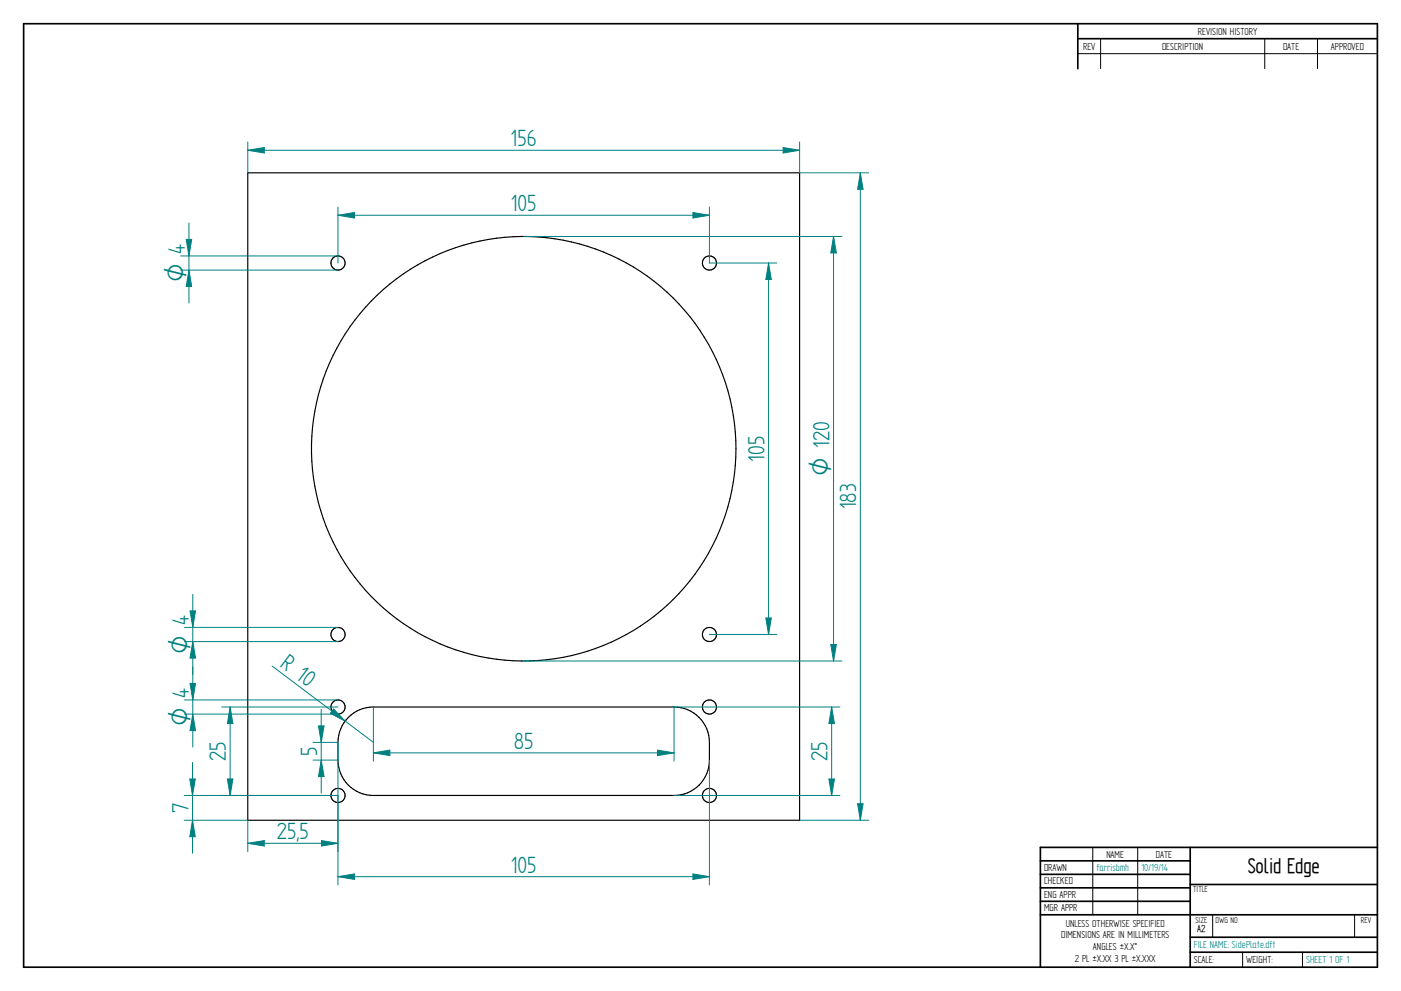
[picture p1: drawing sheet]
<svg xmlns="http://www.w3.org/2000/svg" width="594mm" height="420mm" viewBox="0 0 594 420" stroke-linecap="round" stroke-linejoin="round" font-family="sans-serif">
<g fill="none" stroke="#000" stroke-width=".71">
<path d="M10 10.1h574.1v400h-574.1zM457 10.1v19M457 16.4h127.1M504.7 359.3v50.8M584.1 359.3h-142.9v50.8M441.2 365h63.5M441.2 370.7h63.5M441.2 376.4h63.5M504.7 375h79.4M441.2 382.1h63.5M441.2 387.8h142.9M504.7 397.4h79.4"/>
<path d="M504.7 403.7h79.4"/>
</g>
<path d="M466.7 16.4v12.7M536.3 16.4v12.7M558.7 16.4v12.7M457 22.8h127.1M463.4 359.3v28.5M482.4 359.3v28.5M514.2 387.9v9.5M574.4 387.9v9.5M526.9 403.7v6.4M552.3 403.7v6.4" fill="none" stroke="#000" stroke-width=".42"/>
<g fill="none" stroke="#000" stroke-width=".49">
<path d="M105.1 73.3h234v274.5h-234zM147.7 304.2a14.8 14.8 0 0 1 10.6-4.4h127.5a15 15 0 0 1 15 14.9v7.6a14.9 14.9 0 0 1-15 15h-127.5a15 15 0 0 1-15-15v-7.6a15.2 15.2 0 0 1 4.4-10.5z"/>
<circle cx="143.3" cy="111.5" r="3"/>
<circle cx="300.8" cy="111.5" r="3"/>
<circle cx="222.1" cy="190.3" r="90"/>
<circle cx="143.3" cy="269" r="3"/>
<circle cx="300.8" cy="269" r="3"/>
<circle cx="143.3" cy="299.7" r="3"/>
<circle cx="300.8" cy="299.8" r="3"/>
<circle cx="143.3" cy="337.2" r="3"/>
<circle cx="300.8" cy="337.3" r="3"/>
</g>
<path d="M143.3 91.3l7-1.2v2.3z" fill="none" stroke="#008080" stroke-width=".42"/>
<path d="M143.3 91.3l7-1.2v2.3z" fill="#008080"/>
<path d="M293.8 90.1l7 1.2-7 1.1z" fill="none" stroke="#008080" stroke-width=".42"/>
<path d="M293.8 90.1l7 1.2-7 1.1z" fill="#008080"/>
<path d="M143.3 87.8v23.7M143.3 91.3h157.5M300.8 87.8v23.7M325.9 111.5l1.2 7h-2.4z" fill="none" stroke="#008080" stroke-width=".42"/>
<path d="M325.9 111.5l1.2 7h-2.4z" fill="#008080"/>
<path d="M324.7 262h2.4l-1.2 7z" fill="none" stroke="#008080" stroke-width=".42"/>
<path d="M324.7 262h2.4l-1.2 7z" fill="#008080"/>
<path d="M300.8 111.5h28.6M325.9 111.5v157.5M300.8 269h28.6M352.3 273.3h2.4l-1.2 6.9z" fill="none" stroke="#008080" stroke-width=".42"/>
<path d="M352.3 273.3h2.4l-1.2 6.9z" fill="#008080"/>
<path d="M353.5 100.3l1.2 6.9h-2.4z" fill="none" stroke="#008080" stroke-width=".42"/>
<path d="M353.5 100.3l1.2 6.9h-2.4z" fill="#008080"/>
<path d="M364.8 73.3l1.2 7h-2.3zM222.1 100.3h134.9M353.5 100.3v179.9M222.1 280.2h134.9" fill="none" stroke="#008080" stroke-width=".42"/>
<path d="M364.8 73.3l1.2 7h-2.3z" fill="#008080"/>
<path d="M363.7 340.7h2.3l-1.2 7.1z" fill="none" stroke="#008080" stroke-width=".42"/>
<path d="M363.7 340.7h2.3l-1.2 7.1z" fill="#008080"/>
<path d="M105.1 63.7l7-1.2v2.4zM339.1 73.3h29.2M364.8 73.3v274.5M339.1 347.8h29.2" fill="none" stroke="#008080" stroke-width=".42"/>
<path d="M105.1 63.7l7-1.2v2.4z" fill="#008080"/>
<path d="M332.1 62.5l7 1.2-7 1.2z" fill="none" stroke="#008080" stroke-width=".42"/>
<path d="M332.1 62.5l7 1.2-7 1.2z" fill="#008080"/>
<path d="M105.1 60.2v13.1M105.1 63.7h234M339.1 60.2v13.1M80.6 259h2.3l-1.2 7z" fill="none" stroke="#008080" stroke-width=".42"/>
<path d="M80.6 259h2.3l-1.2 7z" fill="#008080"/>
<path d="M81.7 272l1.2 7h-2.3z" fill="none" stroke="#008080" stroke-width=".42"/>
<path d="M81.7 272l1.2 7h-2.3z" fill="#008080"/>
<path d="M81.7 252v34M78.3 266h65M78.3 272h65M80.6 289.8h2.3l-1.2 7z" fill="none" stroke="#008080" stroke-width=".42"/>
<path d="M80.6 289.8h2.3l-1.2 7z" fill="#008080"/>
<path d="M81.7 302.8l1.2 7h-2.3z" fill="none" stroke="#008080" stroke-width=".42"/>
<path d="M81.7 302.8l1.2 7h-2.3z" fill="#008080"/>
<path d="M79 101.5h2.3l-1.2 7zM78.3 296.8h65M81.7 282.8v34M78.3 302.8h65" fill="none" stroke="#008080" stroke-width=".42"/>
<path d="M79 101.5h2.3l-1.2 7z" fill="#008080"/>
<path d="M80.1 114.5l1.2 7h-2.3z" fill="none" stroke="#008080" stroke-width=".42"/>
<path d="M80.1 114.5l1.2 7h-2.3z" fill="#008080"/>
<path d="M80.1 94.5v34M76.6 108.5h66.7M76.6 114.5h66.7M158.3 319.2l7-1.2v2.4z" fill="none" stroke="#008080" stroke-width=".42"/>
<path d="M158.3 319.2l7-1.2v2.4z" fill="#008080"/>
<path d="M278.8 318l7 1.2-7 1.2z" fill="none" stroke="#008080" stroke-width=".42"/>
<path d="M278.8 318l7 1.2-7 1.2z" fill="#008080"/>
<path d="M158.3 299.8v22.9M285.8 299.8v22.9M352.6 299.8l1.2 7h-2.3zM158.3 319.2h127.5" fill="none" stroke="#008080" stroke-width=".42"/>
<path d="M352.6 299.8l1.2 7h-2.3z" fill="#008080"/>
<path d="M351.5 330.3h2.3l-1.2 7z" fill="none" stroke="#008080" stroke-width=".42"/>
<path d="M351.5 330.3h2.3l-1.2 7z" fill="#008080"/>
<path d="M285.8 299.8h70.4M352.6 299.8v37.5M96.4 330.3h2.4l-1.2 7zM285.8 337.3h70.4" fill="none" stroke="#008080" stroke-width=".42"/>
<path d="M96.4 330.3h2.4l-1.2 7z" fill="#008080"/>
<path d="M97.6 299.8l1.2 7h-2.4z" fill="none" stroke="#008080" stroke-width=".42"/>
<path d="M97.6 299.8l1.2 7h-2.4z" fill="#008080"/>
<path d="M94.1 299.8h49.2M97.6 299.8v37.5M80.5 330.3h2.3l-1.2 7zM94.1 337.3h49.2" fill="none" stroke="#008080" stroke-width=".42"/>
<path d="M80.5 330.3h2.3l-1.2 7z" fill="#008080"/>
<path d="M81.6 347.8l1.2 7h-2.3z" fill="none" stroke="#008080" stroke-width=".42"/>
<path d="M81.6 347.8l1.2 7h-2.3z" fill="#008080"/>
<path d="M78.1 337.3h65.2M81.6 323.3v38.5M78.1 347.8h27M105.1 357.5l7-1.1v2.3z" fill="none" stroke="#008080" stroke-width=".42"/>
<path d="M105.1 357.5l7-1.1v2.3z" fill="#008080"/>
<path d="M136.3 356.4l7 1.1-7 1.2z" fill="none" stroke="#008080" stroke-width=".42"/>
<path d="M136.3 356.4l7 1.1-7 1.2z" fill="#008080"/>
<path d="M141.5 300.6l4.8 5.1-6.2-3.3zM143.3 337.3v23.8M105.1 347.8v13.3M105.1 357.5h38.2" fill="none" stroke="#008080" stroke-width=".42"/>
<path d="M141.5 300.6l4.8 5.1-6.2-3.3z" fill="#008080"/>
<path d="M115.4 282.4l42.9 32.3M143.3 371.7l7-1.2v2.4z" fill="none" stroke="#008080" stroke-width=".42"/>
<path d="M143.3 371.7l7-1.2v2.4z" fill="#008080"/>
<path d="M293.8 370.5l7 1.2-7 1.2z" fill="none" stroke="#008080" stroke-width=".42"/>
<path d="M293.8 370.5l7 1.2-7 1.2z" fill="#008080"/>
<path d="M143.3 314.7v60.5M136.2 322.3l1.2 6.9h-2.3zM300.8 322.3v52.9M143.3 371.7h157.5" fill="none" stroke="#008080" stroke-width=".42"/>
<path d="M136.2 322.3l1.2 6.9h-2.3z" fill="#008080"/>
<path d="M135.1 307.8h2.3l-1.2 6.9z" fill="none" stroke="#008080" stroke-width=".42"/>
<path d="M135.1 307.8h2.3l-1.2 6.9z" fill="#008080"/>
<path d="M132.7 314.7h10.6M136.2 300.7v35.6M132.7 322.3h10.6" fill="none" stroke="#008080" stroke-width=".42"/>
<g font-size="11.3" fill="#008080">
<text x="216.5" y="61.9">156</text>
<text x="216.6" y="89.5">105</text>
<text x="78.4" y="107.6" transform="rotate(-90 78.4 107.6)">4</text>
<text x="324.1" y="195.8" transform="rotate(-90 324.1 195.8)">105</text>
<text x="363.1" y="216" transform="rotate(-90 363.1 216)">183</text>
<text x="80" y="265.1" transform="rotate(-90 80 265.1)">4</text>
<text x="118.4" y="282.5" transform="rotate(37 118.4 282.5)">R 10</text>
<text x="80" y="295.8" transform="rotate(-90 80 295.8)">4</text>
<text x="217.8" y="317.4">85</text>
<text x="95.8" y="322.7" transform="rotate(-90 95.8 322.7)">25</text>
<text x="134.5" y="320.5" transform="rotate(-90 134.5 320.5)">5</text>
<text x="350.9" y="322.7" transform="rotate(-90 350.9 322.7)">25</text>
<text x="79.9" y="344.7" transform="rotate(-90 79.9 344.7)">7</text>
<text x="117.4" y="355.8">25,5</text>
<text x="216.6" y="370">105</text>
</g>
<g font-size="10.8" fill="#008080">
<text x="78.4" y="119.6" transform="rotate(-90 78.4 119.6)">O</text>
<text x="351.7" y="201.9" transform="rotate(-90 351.7 201.9)">O 120</text>
<text x="80" y="277.1" transform="rotate(-90 80 277.1)">O</text>
<text x="80" y="307.8" transform="rotate(-90 80 307.8)">O</text>
</g>
<text font-size="10.1" x="529.1" y="370.2">Solid Edge</text>
<g font-size="4.9">
<text x="507.9" y="14.7">REVISION HISTORY</text>
<text x="459.3" y="21">REV</text>
<text x="492.7" y="21">DESCRIPTION</text>
<text x="544.1" y="21">DATE</text>
<text x="564.4" y="21">APPROVED</text>
<text x="469.1" y="363.6">NAME</text>
<text x="490.1" y="363.6">DATE</text>
<text x="442.7" y="369.3">DRAWN</text>
<text x="442.7" y="375">CHECKED</text>
<text x="442.7" y="380.7">ENG APPR</text>
<text x="442.7" y="386.4">MGR APPR</text>
<text x="452" y="392.9">UNLESS OTHERWISE SPECIFIED</text>
<text x="450" y="397.9">DIMENSIONS ARE IN MILLIMETERS</text>
<text x="455.8" y="407.9">2 PL ±X.XX 3 PL ±X.XXX</text>
<text x="463.5" y="402.9">ANGLES ±X.X°</text>
<text x="506.2" y="408.3">SCALE:</text>
<text x="528.4" y="408.3">WEIGHT:</text>
</g>
<g font-size="4.9" fill="#008080">
<text x="464.9" y="369.4">farrisbmh</text>
<text x="484" y="369.4">10/19/14</text>
<text x="506.2" y="402.1">FILE NAME: SidePlate.dft</text>
<text x="553.8" y="408.4">SHEET 1 OF 1</text>
</g>
<text font-size="4.8" x="507.7" y="395.3">A2</text>
<g font-size="4.1">
<text x="506" y="378.3">TITLE</text>
<text x="506.9" y="391.1">SIZE</text>
<text x="515.5" y="391.1">DWG NO</text>
<text x="577.1" y="391.1">REV</text>
</g>
</svg>
